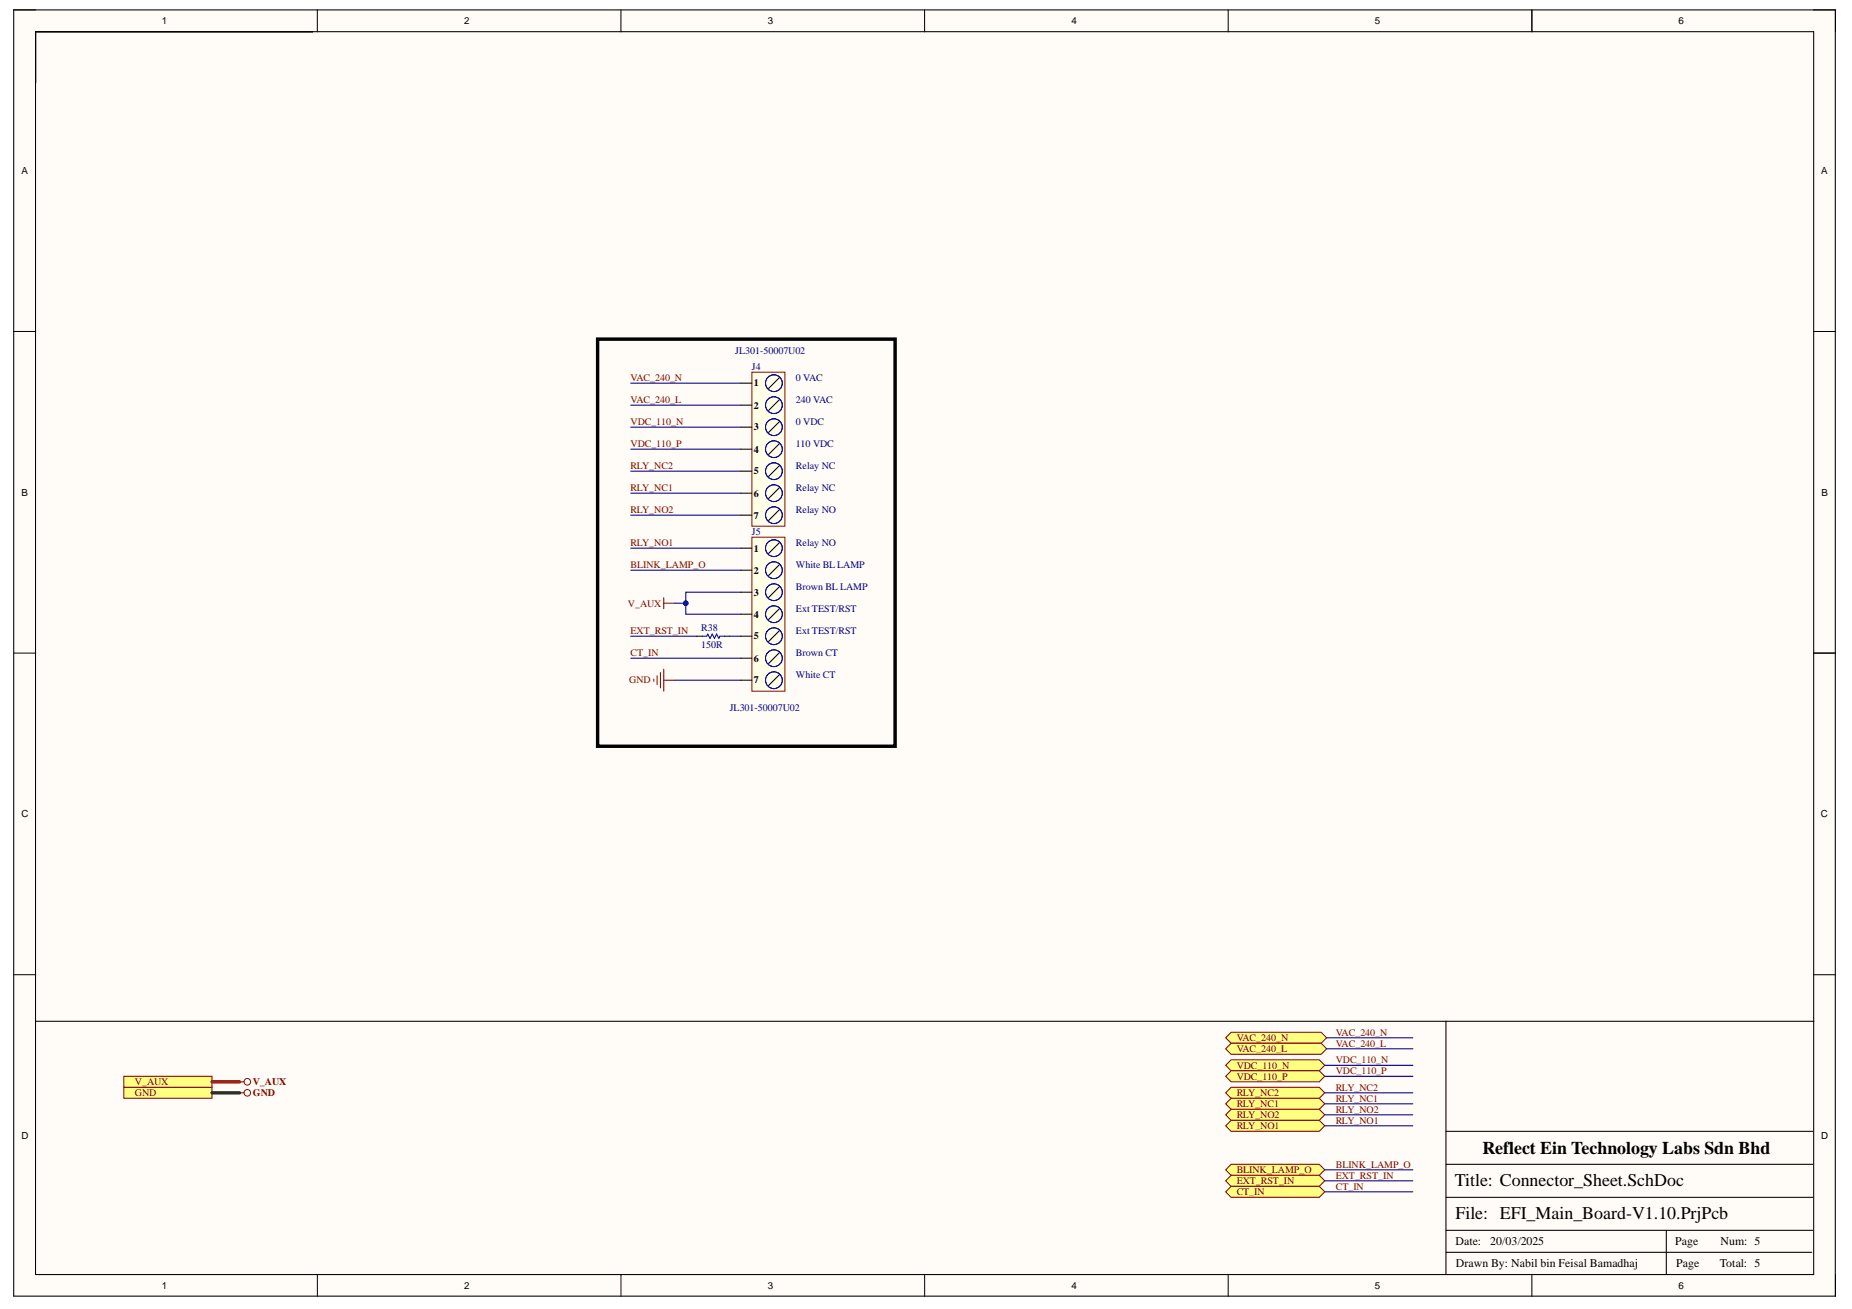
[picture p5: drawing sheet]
<svg xmlns="http://www.w3.org/2000/svg" width="297mm" height="210mm" viewBox="0 0 297 210" stroke-linecap="round" stroke-linejoin="round" font-family="sans-serif">
<g fill="#fffcf8">
<path d="M2.2 1.6h292.2v206.3h-292.2z" fill-rule="evenodd"/>
<path d="M5.7 5.1h285.2v199.2h-285.2z" fill-rule="evenodd"/>
</g>
<g fill="none" stroke="#000" stroke-width=".16">
<path d="M2.2 1.6h3.5M50.9 1.6v3.5M99.6 1.6v3.5M148.3 1.6v3.5M197 1.6v3.5M245.7 1.6v3.5M290.9 1.6h3.5v3.5M2.2 53.2h3.5M290.9 53.2h3.5M2.2 104.7h3.5M290.9 104.7h3.5M2.2 156.3h3.5"/>
<path d="M290.9 156.3h3.5M50.9 204.3v3.6M99.6 204.3v3.6M148.3 204.3v3.6M197 204.3v3.6M245.7 204.3v3.6M294.4 204.3v3.6"/>
</g>
<g fill="none" stroke="#000" stroke-width=".17">
<path d="M2.2 1.6h292.2v206.2h-292.2zM5.7 5.1h285.2v199.3h-285.2zM245.7 1.6v3.5M111.8 102h.8M116.2 102h.9M290.9 104.7h3.5M5.7 163.8h285.2M231.9 163.8v40.5M231.9 197.3h58.9M231.9 192h58.9M231.9 186.7h58.9M231.9 181.4h58.9"/>
<path d="M267.3 197.3v7M231.9 200.8h58.7"/>
</g>
<path d="M112.6 102h.7l.2-.3 .4 .7 .3-.7 .4 .7 .3-.7 .4 .7 .2-.4h.7" fill="none" stroke="#00f" stroke-width=".17"/>
<path d="M106.5 95.8v1.8M106.5 96.7h1.7M104.9 108.9v.4M105.4 108.4v1.4M105.9 107.8v2.5M106.5 107.3v3.5M106.5 109.1h1.7" fill="none" stroke="#800000" stroke-width=".17"/>
<path d="M95.9 54.4h47.7v65.3h-47.7z" fill="none" stroke="#000" stroke-width=".55"/>
<path d="M197.5 165.5h14.4l.9 .9-.9 .9h-14.4l-.9-.9z" fill-rule="evenodd" fill="#ffff80"/>
<path d="M197.5 165.5h14.4l.9 .9-.9 .9h-14.4l-.9-.9z" fill="none" stroke="#800000" stroke-width=".16"/>
<path d="M197.5 167.3h14.4l.9 .9-.9 .9h-14.4l-.9-.9z" fill-rule="evenodd" fill="#ffff80"/>
<path d="M197.5 167.3h14.4l.9 .9-.9 .9h-14.4l-.9-.9z" fill="none" stroke="#800000" stroke-width=".16"/>
<path d="M197.5 169.9h14.1l.9 .9-.9 .9h-14.1l-.9-.9z" fill-rule="evenodd" fill="#ffff80"/>
<path d="M197.5 169.9h14.1l.9 .9-.9 .9h-14.1l-.9-.9z" fill="none" stroke="#800000" stroke-width=".16"/>
<path d="M197.5 171.7h14.1l.9 .9-.9 .9h-14.1l-.9-.9z" fill-rule="evenodd" fill="#ffff80"/>
<path d="M197.5 171.7h14.1l.9 .9-.9 .9h-14.1l-.9-.9z" fill="none" stroke="#800000" stroke-width=".16"/>
<path d="M197.5 174.4h14.1l.9 .8-.9 .9h-14.1l-.9-.9z" fill-rule="evenodd" fill="#ffff80"/>
<path d="M197.5 174.4h14.1l.9 .8-.9 .9h-14.1l-.9-.9z" fill="none" stroke="#800000" stroke-width=".16"/>
<path d="M197.5 176.1h14.1l.9 .9-.9 .9h-14.1l-.9-.9z" fill-rule="evenodd" fill="#ffff80"/>
<path d="M197.5 176.1h14.1l.9 .9-.9 .9h-14.1l-.9-.9z" fill="none" stroke="#800000" stroke-width=".16"/>
<path d="M197.5 177.9h14.1l.9 .9-.9 .9h-14.1l-.9-.9z" fill-rule="evenodd" fill="#ffff80"/>
<path d="M197.5 177.9h14.1l.9 .9-.9 .9h-14.1l-.9-.9z" fill="none" stroke="#800000" stroke-width=".16"/>
<path d="M196.6 180.5l.9-.8h14.1l.9 .8-.9 .9h-14.1z" fill-rule="evenodd" fill="#ffff80"/>
<path d="M196.6 180.5l.9-.8h14.1l.9 .8-.9 .9h-14.1z" fill="none" stroke="#800000" stroke-width=".16"/>
<path d="M197.5 186.7h14.1l.9 .9-.9 .9h-14.1l-.9-.9z" fill-rule="evenodd" fill="#ffff80"/>
<path d="M197.5 186.7h14.1l.9 .9-.9 .9h-14.1l-.9-.9z" fill="none" stroke="#800000" stroke-width=".16"/>
<path d="M197.5 188.5h14.1l.9 .9-.9 .8h-14.1l-.9-.8z" fill-rule="evenodd" fill="#ffff80"/>
<path d="M197.5 188.5h14.1l.9 .9-.9 .8h-14.1l-.9-.8z" fill="none" stroke="#800000" stroke-width=".16"/>
<path d="M196.6 191.1l.9-.9h14.1l.9 .9-.9 .9h-14.1z" fill-rule="evenodd" fill="#ffff80"/>
<path d="M196.6 191.1l.9-.9h14.1l.9 .9-.9 .9h-14.1z" fill="none" stroke="#800000" stroke-width=".16"/>
<path d="M19.9 174.4h14.1v1.7h-14.1z" fill-rule="evenodd" fill="#ffff80"/>
<g fill="none" stroke="#800000" stroke-width=".16">
<path d="M19.9 174.4h14.1v1.7h-14.1z"/>
<circle cx="39.7" cy="175.2" r=".53"/>
</g>
<path d="M38.4 175.2h.7" fill="none" stroke="#800000" stroke-width=".17"/>
<path d="M19.9 172.6h14.1v1.8h-14.1z" fill-rule="evenodd" fill="#ffff80"/>
<g fill="none" stroke="#800000" stroke-width=".16">
<path d="M19.9 172.6h14.1v1.8h-14.1z"/>
<circle cx="39.7" cy="173.5" r=".53"/>
</g>
<path d="M38.4 173.5h.7" fill="none" stroke="#800000" stroke-width=".17"/>
<path d="M101.2 79.1h17.6M101.2 87.9h17.6M101.2 82.6h17.6M118.8 95h-8.8v3.5h8.8M101.2 102h10.6M117.1 102h1.7" fill="none" stroke="#000080" stroke-width=".17"/>
<circle cx="110" cy="96.7" r=".35" fill="#000080"/>
<circle cx="110" cy="96.7" r=".35" fill="none" stroke="#000080" stroke-width=".16"/>
<path d="M108.2 96.7h1.8" fill="none" stroke="#000080" stroke-width=".17"/>
<circle cx="110" cy="96.7" r=".35" fill="#000080"/>
<circle cx="110" cy="96.7" r=".35" fill="none" stroke="#000080" stroke-width=".16"/>
<g fill="none" stroke="#000080" stroke-width=".17">
<path d="M101.2 61.4h17.6M101.2 65h17.6M101.2 75.6h17.6M101.2 68.5h17.6M101.2 72h17.6M101.2 91.4h17.6M101.2 105.5h17.6M108.2 109.1h10.6M212.5 170.8h14.1M212.5 172.6h14.1M212.5 175.2h14.1M212.5 177h14.1"/>
<path d="M212.5 178.8h14.1M212.8 166.4h13.8M212.8 168.2h13.8M212.5 180.5h14.1M212.5 187.6h14.1M212.5 189.4h14.1M212.5 191.1h14.1"/>
</g>
<path d="M34 175.2h4.4" fill="none" stroke="#274e13" stroke-width=".55"/>
<path d="M34 173.5h4.4" fill="none" stroke="#f00" stroke-width=".55"/>
<path d="M120.6 86.1h5.3v24.7h-5.3z" fill-rule="evenodd" fill="#ffffe8"/>
<path d="M120.6 86.1h5.3v24.7h-5.3z" fill="none" stroke="#800000" stroke-width=".16"/>
<g fill="none" stroke="#000" stroke-width=".17">
<path d="M118.8 87.9h1.8M118.8 91.4h1.8M118.8 95h1.8M118.8 98.5h1.8M125 87l-1.8 1.8M125 90.6l-1.8 1.7M125 94.1l-1.8 1.7M125 97.6l-1.8 1.8M118.8 102h1.8M118.8 105.5h1.8M118.8 109.1h1.8M125 101.1l-1.8 1.8"/>
<path d="M125 104.7l-1.8 1.7M125 108.2l-1.8 1.8"/>
</g>
<g fill="none" stroke="#00f" stroke-width=".17">
<circle cx="124.1" cy="95" r="1.35"/>
<circle cx="124.1" cy="87.9" r="1.35"/>
<circle cx="124.1" cy="98.5" r="1.35"/>
<circle cx="124.1" cy="91.4" r="1.35"/>
<circle cx="124.1" cy="105.5" r="1.35"/>
<circle cx="124.1" cy="102" r="1.35"/>
<circle cx="124.1" cy="109.1" r="1.35"/>
</g>
<path d="M120.6 59.7h5.3v24.7h-5.3z" fill-rule="evenodd" fill="#ffffe8"/>
<path d="M120.6 59.7h5.3v24.7h-5.3z" fill="none" stroke="#800000" stroke-width=".16"/>
<g fill="none" stroke="#000" stroke-width=".17">
<path d="M118.8 61.4h1.8M118.8 65h1.8M118.8 68.5h1.8M118.8 72h1.8M118.8 75.6h1.8M118.8 79.1h1.8M125 60.6l-1.8 1.7M125 64.1l-1.8 1.7M125 67.6l-1.8 1.8M125 71.1l-1.8 1.8M125 74.7l-1.8 1.7M125 78.2l-1.8 1.8"/>
<path d="M118.8 82.6h1.8M125 81.7l-1.8 1.8"/>
</g>
<g fill="none" stroke="#00f" stroke-width=".17">
<circle cx="124.1" cy="72" r="1.35"/>
<circle cx="124.1" cy="61.4" r="1.35"/>
<circle cx="124.1" cy="75.6" r="1.35"/>
<circle cx="124.1" cy="79.1" r="1.35"/>
<circle cx="124.1" cy="68.5" r="1.35"/>
<circle cx="124.1" cy="65" r="1.35"/>
<circle cx="124.1" cy="82.6" r="1.35"/>
</g>
<g font-size="2.9">
<text x="237.8" y="185">Reflect Ein Technology Labs Sdn Bhd</text>
<text x="233.3" y="190.1">Title: Connector_Sheet.SchDoc</text>
<text x="233.5" y="195.4">File: EFI_Main_Board-V1.10.PrjPcb</text>
</g>
<g font-size="1.9">
<text x="233.5" y="199.7">Date:</text>
<text x="233.5" y="203.2">Drawn By: Nabil bin Feisal Bamadhaj</text>
<text x="239" y="199.7">20/03/2025</text>
<text x="268.7" y="199.7">Page</text>
<text x="268.8" y="203.2">Page</text>
<text x="275.8" y="203.2">Total: 5</text>
<text x="275.9" y="199.7">Num: 5</text>
</g>
<g font-size="1.6">
<text x="26" y="3.9">1</text>
<text x="74.5" y="3.9">2</text>
<text x="123.1" y="3.9">3</text>
<text x="171.8" y="3.9">4</text>
<text x="220.5" y="3.9">5</text>
<text x="269.2" y="3.9">6</text>
<text x="3.4" y="27.9">A</text>
<text x="292.1" y="27.9">A</text>
<text x="120.9" y="62">1</text>
<text x="120.9" y="65.5">2</text>
<text x="120.9" y="69">3</text>
<text x="120.9" y="72.6">4</text>
<text x="120.9" y="76.1">5</text>
<text x="3.5" y="79.5">B</text>
<text x="120.9" y="79.6">6</text>
<text x="120.9" y="83.2">7</text>
<text x="292.1" y="79.5">B</text>
<text x="120.9" y="88.4">1</text>
<text x="120.9" y="92">2</text>
<text x="120.9" y="95.5">3</text>
<text x="120.9" y="99">4</text>
<text x="120.9" y="102.5">5</text>
<text x="120.9" y="106.1">6</text>
<text x="120.9" y="109.6">7</text>
<text x="3.4" y="131.1">C</text>
<text x="292.1" y="131.1">C</text>
<text x="3.4" y="182.6">D</text>
<text x="292.1" y="182.6">D</text>
<text x="26" y="206.6">1</text>
<text x="74.5" y="206.6">2</text>
<text x="123.1" y="206.6">3</text>
<text x="171.8" y="206.6">4</text>
<text x="220.5" y="206.6">5</text>
<text x="269.2" y="206.6">6</text>
</g>
<g font-size="1.6" fill="#000080">
<text x="117.9" y="56.7">JL301-50007U02</text>
<text x="120.6" y="59.3">J4</text>
<text x="127.7" y="64.6">240 VAC</text>
<text x="127.7" y="61.1">0 VAC</text>
<text x="127.7" y="71.7">110 VDC</text>
<text x="127.7" y="68.1">0 VDC</text>
<text x="127.7" y="75.2">Relay NC</text>
<text x="127.7" y="82.3">Relay NO</text>
<text x="127.7" y="78.7">Relay NC</text>
<text x="120.6" y="85.8">J5</text>
<text x="127.7" y="87.6">Relay NO</text>
<text x="127.7" y="94.6">Brown BL LAMP</text>
<text x="127.7" y="91.1">White BL LAMP</text>
<text x="112.5" y="101.1">R38</text>
<text x="127.7" y="101.7">Ext TEST/RST</text>
<text x="127.7" y="98.2">Ext TEST/RST</text>
<text x="112.5" y="104">150R</text>
<text x="127.7" y="105.2">Brown CT</text>
<text x="127.7" y="108.7">White CT</text>
<text x="117" y="114">JL301-50007U02</text>
</g>
<g font-size="1.6" fill="#800000">
<text x="101.1" y="64.6">VAC_240_L</text>
<text x="101.1" y="61.1">VAC_240_N</text>
<text x="101.1" y="71.7">VDC_110_P</text>
<text x="101.1" y="68.1">VDC_110_N</text>
<text x="101.1" y="75.2">RLY_NC2</text>
<text x="101.1" y="82.3">RLY_NO2</text>
<text x="101.1" y="78.7">RLY_NC1</text>
<text x="101.1" y="87.6">RLY_NO1</text>
<text x="101.1" y="91.1">BLINK_LAMP_O</text>
<text x="100.7" y="97.3">V_AUX</text>
<text x="101.1" y="101.7">EXT_RST_IN</text>
<text x="101.1" y="105.2">CT_IN</text>
<text x="100.9" y="109.6">GND</text>
<text x="198.4" y="167">VAC_240_N</text>
<text x="214.3" y="167.9">VAC_240_L</text>
<text x="214.3" y="166.1">VAC_240_N</text>
<text x="198.4" y="168.7">VAC_240_L</text>
<text x="198.4" y="171.4">VDC_110_N</text>
<text x="198.4" y="173.1">VDC_110_P</text>
<text x="214.3" y="172.2">VDC_110_P</text>
<text x="214.3" y="170.5">VDC_110_N</text>
<text x="21.6" y="175.8">GND</text>
<text x="21.6" y="174">V_AUX</text>
<text x="40.6" y="175.8">GND</text>
<text x="40.6" y="174">V_AUX</text>
<text x="198.4" y="175.8">RLY_NC2</text>
<text x="198.4" y="177.5">RLY_NC1</text>
<text x="198.4" y="179.3">RLY_NO2</text>
<text x="214.3" y="178.4">RLY_NO2</text>
<text x="214.3" y="176.6">RLY_NC1</text>
<text x="214.3" y="174.9">RLY_NC2</text>
<text x="198.4" y="181.1">RLY_NO1</text>
<text x="214.3" y="180.2">RLY_NO1</text>
<text x="198.4" y="188.1">BLINK_LAMP_O</text>
<text x="198.4" y="189.9">EXT_RST_IN</text>
<text x="198.4" y="191.7">CT_IN</text>
<text x="214.3" y="189">EXT_RST_IN</text>
<text x="214.3" y="187.2">BLINK_LAMP_O</text>
<text x="214.3" y="190.8">CT_IN</text>
</g>
</svg>
